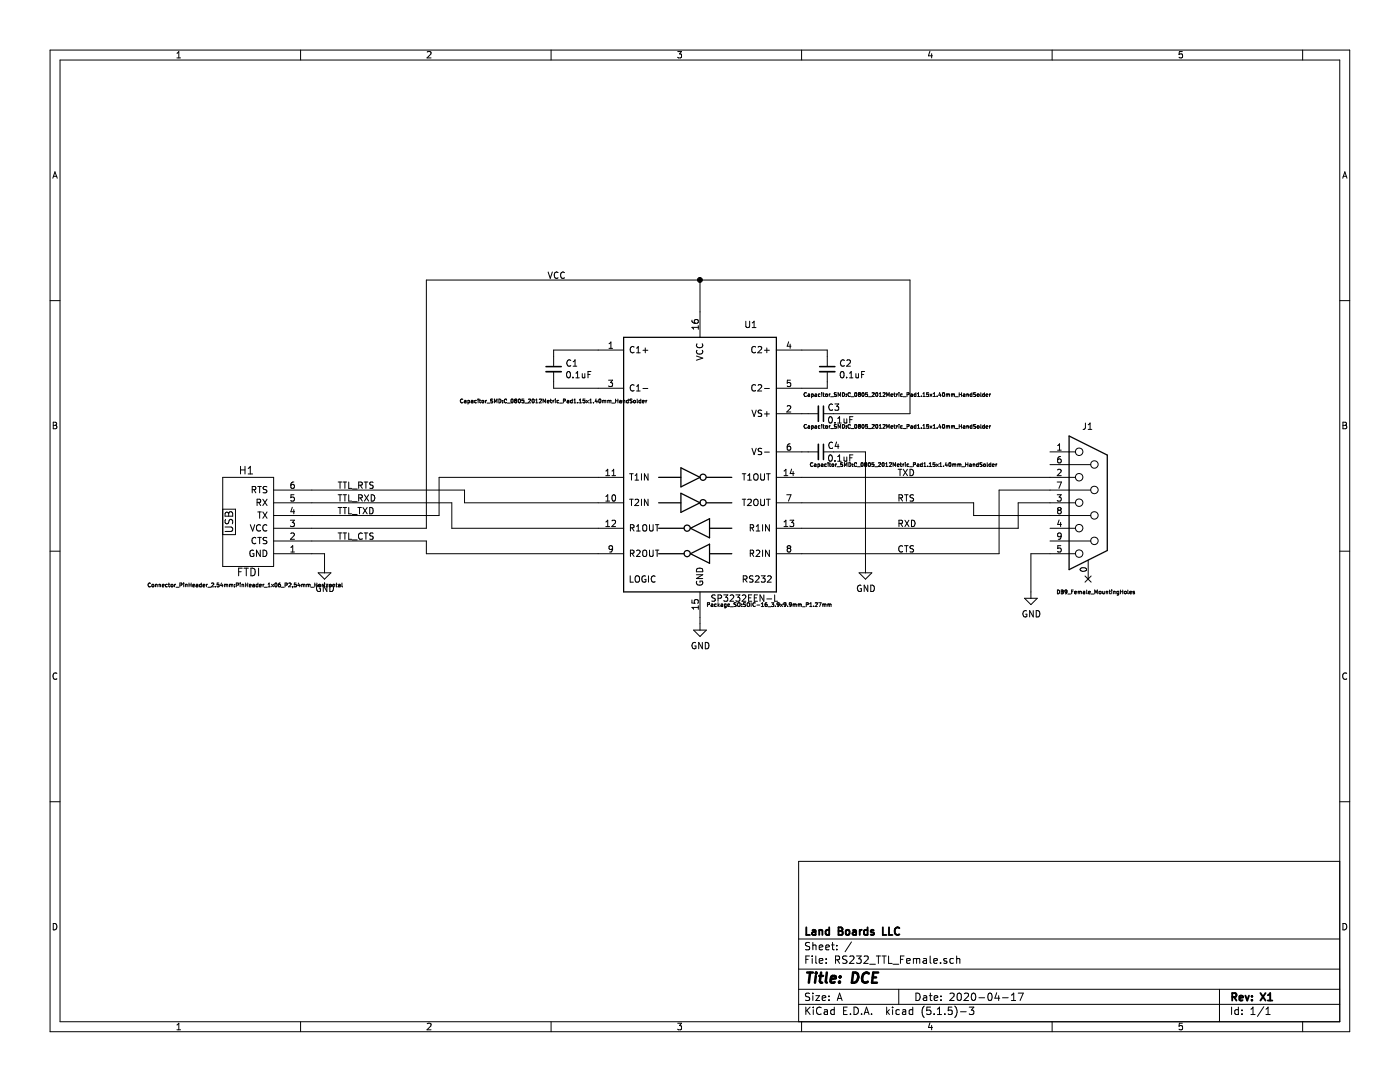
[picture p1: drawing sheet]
EESchema Schematic File Version 4
EELAYER 30 0
EELAYER END
$Descr A 11000 8500
encoding utf-8
Sheet 1 1
Title "DCE"
Date "2020-04-17"
Rev "X1"
Comp "Land Boards LLC"
Comment1 ""
Comment2 ""
Comment3 ""
Comment4 ""
$EndDescr
$Comp
L Connector:DB9_Female_MountingHoles J1
U 1 1
P 8550 3950
F 0 "J1" H 8500 4550 50  0000 L CNN
F 1 "DB9_Female_MountingHoles" H 8300 3250 30  0000 L CNN
F 2 "Connector_Dsub:DSUB-9_Female_Horizontal_P2.77x2.84mm_EdgePinOffset4.94mm_Housed_MountingHolesOffset7.48mm" H 8550 3950 50  0001 C CNN
F 3 " ~" H 8550 3950 50  0001 C CNN
	1    8550 3950
	1    0    0    -1  
$EndComp
$Comp
L Device:C_Small C1
U 1 1
P 4350 2900
F 0 "C1" H 4442 2946 50  0000 L CNN
F 1 "0.1uF" H 4442 2855 50  0000 L CNN
F 2 "Capacitor_SMD:C_0805_2012Metric_Pad1.15x1.40mm_HandSolder" H 4350 2650 30  0000 C CNN
F 3 "~" H 4350 2900 50  0001 C CNN
	1    4350 2900
	1    0    0    -1  
$EndComp
Wire Wire Line
	4700 2750 4350 2750
Wire Wire Line
	4350 2750 4350 2800
Wire Wire Line
	4700 3050 4350 3050
Wire Wire Line
	4350 3050 4350 3000
Wire Wire Line
	6300 3050 6500 3050
Wire Wire Line
	6500 3050 6500 3000
Wire Wire Line
	6300 2750 6500 2750
Wire Wire Line
	6500 2750 6500 2800
Wire Wire Line
	6300 3250 6350 3250
Wire Wire Line
	6300 3550 6350 3550
Wire Wire Line
	6550 3250 7150 3250
Wire Wire Line
	6550 3550 6800 3550
Wire Wire Line
	6800 3550 6800 4450
$Comp
L power:GND #PWR03
U 1 1
P 6800 4450
F 0 "#PWR03" H 6800 4200 50  0001 C CNN
F 1 "GND" H 6805 4277 50  0000 C CNN
F 2 "" H 6800 4450 50  0001 C CNN
F 3 "" H 6800 4450 50  0001 C CNN
	1    6800 4450
	1    0    0    -1  
$EndComp
$Comp
L power:GND #PWR02
U 1 1
P 5500 4900
F 0 "#PWR02" H 5500 4650 50  0001 C CNN
F 1 "GND" H 5505 4727 50  0000 C CNN
F 2 "" H 5500 4900 50  0001 C CNN
F 3 "" H 5500 4900 50  0001 C CNN
	1    5500 4900
	1    0    0    -1  
$EndComp
Wire Wire Line
	5500 4850 5500 4900
$Comp
L power:GND #PWR01
U 1 1
P 2550 4450
F 0 "#PWR01" H 2550 4200 50  0001 C CNN
F 1 "GND" H 2555 4277 50  0000 C CNN
F 2 "" H 2550 4450 50  0001 C CNN
F 3 "" H 2550 4450 50  0001 C CNN
	1    2550 4450
	1    0    0    -1  
$EndComp
Wire Wire Line
	5500 2450 5500 2200
Wire Wire Line
	5500 2200 3350 2200
$Comp
L Device:C_Small C2
U 1 1
P 6500 2900
F 0 "C2" H 6592 2946 50  0000 L CNN
F 1 "0.1uF" H 6592 2855 50  0000 L CNN
F 2 "Capacitor_SMD:C_0805_2012Metric_Pad1.15x1.40mm_HandSolder" H 7050 2700 30  0000 C CNN
F 3 "~" H 6500 2900 50  0001 C CNN
	1    6500 2900
	1    0    0    -1  
$EndComp
$Comp
L Device:C_Small C3
U 1 1
P 6450 3250
F 0 "C3" V 6400 3300 50  0000 L CNN
F 1 "0.1uF" V 6500 3300 50  0000 L CNN
F 2 "Capacitor_SMD:C_0805_2012Metric_Pad1.15x1.40mm_HandSolder" V 6550 3850 30  0000 C CNN
F 3 "~" H 6450 3250 50  0001 C CNN
	1    6450 3250
	0    1    1    0   
$EndComp
$Comp
L Device:C_Small C4
U 1 1
P 6450 3550
F 0 "C4" V 6400 3600 50  0000 L CNN
F 1 "0.1uF" V 6500 3600 50  0000 L CNN
F 2 "Capacitor_SMD:C_0805_2012Metric_Pad1.15x1.40mm_HandSolder" V 6550 4200 30  0000 C CNN
F 3 "~" H 6450 3550 50  0001 C CNN
	1    6450 3550
	0    1    1    0   
$EndComp
Wire Wire Line
	6300 3750 8250 3750
Wire Wire Line
	6300 4150 8000 4150
Wire Wire Line
	8000 4150 8000 3950
Wire Wire Line
	8000 3950 8250 3950
Wire Wire Line
	8250 4350 8100 4350
Wire Wire Line
	8100 4350 8100 4650
$Comp
L power:GND #PWR0101
U 1 1
P 8100 4650
F 0 "#PWR0101" H 8100 4400 50  0001 C CNN
F 1 "GND" H 8105 4477 50  0000 C CNN
F 2 "" H 8100 4650 50  0001 C CNN
F 3 "" H 8100 4650 50  0001 C CNN
	1    8100 4650
	1    0    0    -1  
$EndComp
Wire Wire Line
	7650 3950 6300 3950
Wire Wire Line
	6300 4350 7850 4350
Text Label 4300 2200 0    50   ~ 0
VCC
NoConn ~ 8550 4550
Text Label 7050 3750 0    50   ~ 0
TXD
Text Label 7050 4150 0    50   ~ 0
RXD
Text Label 7050 4350 0    50   ~ 0
CTS
Text Label 7050 3950 0    50   ~ 0
RTS
Wire Wire Line
	8250 4050 7650 4050
Wire Wire Line
	7650 4050 7650 3950
Wire Wire Line
	8250 3850 7850 3850
Wire Wire Line
	7850 3850 7850 4350
Wire Wire Line
	2450 4350 2550 4350
Wire Wire Line
	2550 4350 2550 4450
Wire Wire Line
	3350 2200 3350 4150
Wire Wire Line
	3350 4150 2450 4150
Wire Wire Line
	2450 4250 3350 4250
Wire Wire Line
	3350 4250 3350 4350
Wire Wire Line
	3350 4350 4700 4350
Wire Wire Line
	2450 3950 3550 3950
Wire Wire Line
	3550 3950 3550 4150
Wire Wire Line
	3550 4150 4700 4150
Wire Wire Line
	2450 4050 3450 4050
Wire Wire Line
	3450 4050 3450 3750
Wire Wire Line
	3450 3750 4700 3750
Wire Wire Line
	3650 3850 3650 3950
Wire Wire Line
	3650 3950 4700 3950
Wire Wire Line
	2450 3850 3650 3850
Wire Wire Line
	7150 3250 7150 2200
Wire Wire Line
	7150 2200 5500 2200
Connection ~ 5500 2200
Text Label 2650 4050 0    50   ~ 0
TTL_TXD
Text Label 2650 3850 0    50   ~ 0
TTL_RTS
Text Label 2650 3950 0    50   ~ 0
TTL_RXD
Text Label 2650 4250 0    50   ~ 0
TTL_CTS
$Comp
L Interface_UART:ICL3232 U1
U 1 1
P 5500 3650
F 0 "U1" H 5900 4750 50  0000 C CNN
F 1 "SP3232EEN-L" H 5850 2600 50  0000 C CNN
F 2 "Package_SO:SOIC-16_3.9x9.9mm_P1.27mm" H 5550 2550 30  0000 L CNN
F 3 "http://www.intersil.com/content/dam/Intersil/documents/icl3/icl3221-22-23-32-41-43.pdf" H 5500 3750 50  0001 C CNN
	1    5500 3650
	1    0    0    -1  
$EndComp
$Comp
L LandBoards_Cards:FTDI H1
U 1 1
P 1950 3750
F 0 "H1" H 2000 3700 60  0000 R CNN
F 1 "FTDI" H 2050 4500 60  0000 R CNN
F 2 "Connector_PinHeader_2.54mm:PinHeader_1x06_P2.54mm_Horizontal" H 2700 4600 30  0000 R CNN
F 3 "" H 1950 3750 60  0000 C CNN
	1    1950 3750
	1    0    0    1   
$EndComp
$EndSCHEMATC
